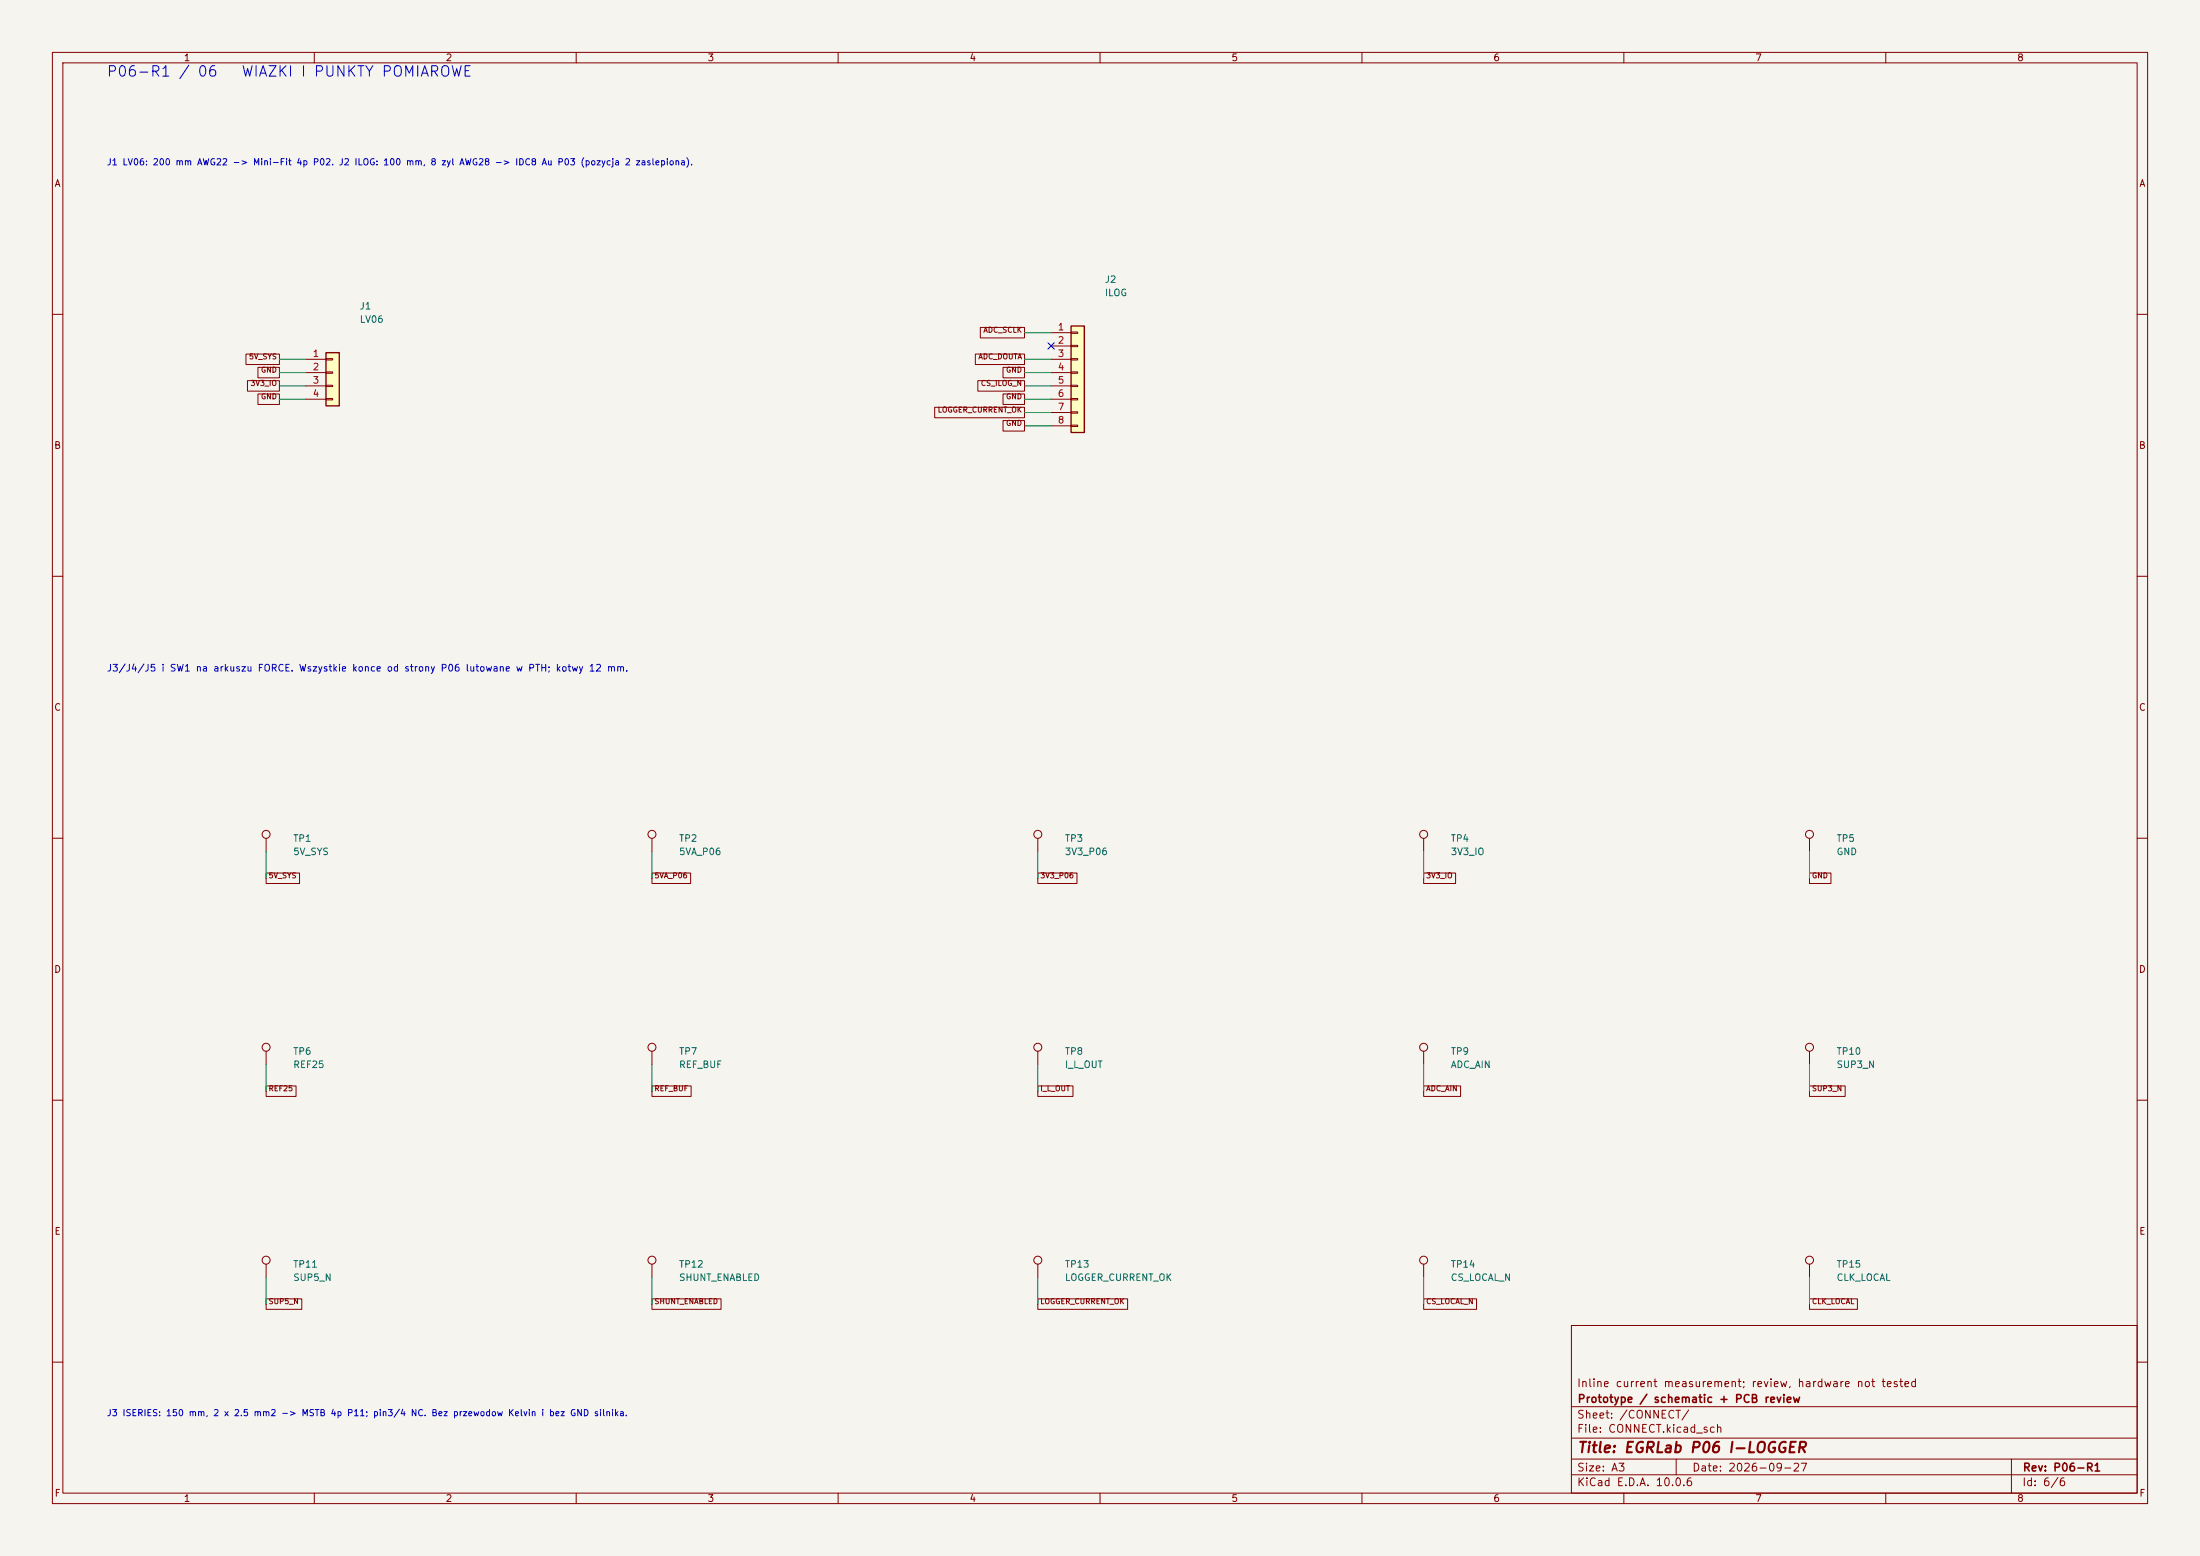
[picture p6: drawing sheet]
(kicad_sch (version 20250114) (generator "eeschema") (paper "A3") (title_block (title "EGRLab P06 I-LOGGER") (date "2026-09-27") (rev "P06-R1") (company "Prototype / schematic + PCB review") (comment 1 "Inline current measurement; review, hardware not tested"))(lib_symbols (symbol "P06:Conn_01x04" (pin_names (offset 1.016) (hide yes)) (exclude_from_sim no) (in_bom yes) (on_board yes) (in_pos_files yes) (duplicate_pin_numbers_are_jumpers no) (symbol "Conn_01x04_1_1" (rectangle (start -1.27 3.81) (end 1.27 -6.35) (stroke (width 0.254) (type default)) (fill (type background))) (rectangle (start -1.27 2.667) (end 0 2.413) (stroke (width 0.1524) (type default)) (fill (type none))) (rectangle (start -1.27 0.127) (end 0 -0.127) (stroke (width 0.1524) (type default)) (fill (type none))) (rectangle (start -1.27 -2.413) (end 0 -2.667) (stroke (width 0.1524) (type default)) (fill (type none))) (rectangle (start -1.27 -4.953) (end 0 -5.207) (stroke (width 0.1524) (type default)) (fill (type none))) (pin passive line (at -5.08 2.54 0) (length 3.81) (name "Pin_1" (effects (font (size 1.27 1.27)))) (number "1" (effects (font (size 1.27 1.27))))) (pin passive line (at -5.08 0 0) (length 3.81) (name "Pin_2" (effects (font (size 1.27 1.27)))) (number "2" (effects (font (size 1.27 1.27))))) (pin passive line (at -5.08 -2.54 0) (length 3.81) (name "Pin_3" (effects (font (size 1.27 1.27)))) (number "3" (effects (font (size 1.27 1.27))))) (pin passive line (at -5.08 -5.08 0) (length 3.81) (name "Pin_4" (effects (font (size 1.27 1.27)))) (number "4" (effects (font (size 1.27 1.27)))))) (embedded_fonts no))(symbol "P06:Conn_01x08" (pin_names (offset 1.016) (hide yes)) (exclude_from_sim no) (in_bom yes) (on_board yes) (in_pos_files yes) (duplicate_pin_numbers_are_jumpers no) (symbol "Conn_01x08_1_1" (rectangle (start -1.27 8.89) (end 1.27 -11.43) (stroke (width 0.254) (type default)) (fill (type background))) (rectangle (start -1.27 7.747) (end 0 7.493) (stroke (width 0.1524) (type default)) (fill (type none))) (rectangle (start -1.27 5.207) (end 0 4.953) (stroke (width 0.1524) (type default)) (fill (type none))) (rectangle (start -1.27 2.667) (end 0 2.413) (stroke (width 0.1524) (type default)) (fill (type none))) (rectangle (start -1.27 0.127) (end 0 -0.127) (stroke (width 0.1524) (type default)) (fill (type none))) (rectangle (start -1.27 -2.413) (end 0 -2.667) (stroke (width 0.1524) (type default)) (fill (type none))) (rectangle (start -1.27 -4.953) (end 0 -5.207) (stroke (width 0.1524) (type default)) (fill (type none))) (rectangle (start -1.27 -7.493) (end 0 -7.747) (stroke (width 0.1524) (type default)) (fill (type none))) (rectangle (start -1.27 -10.033) (end 0 -10.287) (stroke (width 0.1524) (type default)) (fill (type none))) (pin passive line (at -5.08 7.62 0) (length 3.81) (name "Pin_1" (effects (font (size 1.27 1.27)))) (number "1" (effects (font (size 1.27 1.27))))) (pin passive line (at -5.08 5.08 0) (length 3.81) (name "Pin_2" (effects (font (size 1.27 1.27)))) (number "2" (effects (font (size 1.27 1.27))))) (pin passive line (at -5.08 2.54 0) (length 3.81) (name "Pin_3" (effects (font (size 1.27 1.27)))) (number "3" (effects (font (size 1.27 1.27))))) (pin passive line (at -5.08 0 0) (length 3.81) (name "Pin_4" (effects (font (size 1.27 1.27)))) (number "4" (effects (font (size 1.27 1.27))))) (pin passive line (at -5.08 -2.54 0) (length 3.81) (name "Pin_5" (effects (font (size 1.27 1.27)))) (number "5" (effects (font (size 1.27 1.27))))) (pin passive line (at -5.08 -5.08 0) (length 3.81) (name "Pin_6" (effects (font (size 1.27 1.27)))) (number "6" (effects (font (size 1.27 1.27))))) (pin passive line (at -5.08 -7.62 0) (length 3.81) (name "Pin_7" (effects (font (size 1.27 1.27)))) (number "7" (effects (font (size 1.27 1.27))))) (pin passive line (at -5.08 -10.16 0) (length 3.81) (name "Pin_8" (effects (font (size 1.27 1.27)))) (number "8" (effects (font (size 1.27 1.27)))))) (embedded_fonts no))(symbol "P06:TestPoint" (pin_numbers (hide yes)) (pin_names (offset 0.762) (hide yes)) (exclude_from_sim no) (in_bom yes) (on_board yes) (in_pos_files yes) (duplicate_pin_numbers_are_jumpers no) (symbol "TestPoint_0_1" (circle (center 0 3.302) (radius 0.762) (stroke (width 0) (type default)) (fill (type none)))) (symbol "TestPoint_1_1" (pin passive line (at 0 0 90) (length 2.54) (name "1" (effects (font (size 1.27 1.27)))) (number "1" (effects (font (size 1.27 1.27)))))) (embedded_fonts no)))(symbol (lib_id "P06:Conn_01x04") (at 63.5 71.12 0) (unit 1) (in_bom yes) (on_board yes) (dnp no) (property "Reference" "J1" (at 68.58 58.42 0) (effects (font (size 1.27 1.27)) (justify left))) (property "Value" "LV06" (at 68.58 60.96 0) (effects (font (size 1.27 1.27)) (justify left)))(property "Footprint" "P06:PTH_LV06" (at 63.5 71.12 0) (effects (font (size 1 1)) hide))(property "MPN" "Soldered harness" (at 63.5 71.12 0) (effects (font (size 1 1)) hide))(property "BaselineRef" "J_LV06B" (at 63.5 71.12 0) (effects (font (size 1 1)) hide))(property "Datasheet" "" (at 63.5 71.12 0) (effects (font (size 1 1)) hide))(pin "1")(pin "2")(pin "3")(pin "4"))(symbol (lib_id "P06:Conn_01x08") (at 205.74 71.12 0) (unit 1) (in_bom yes) (on_board yes) (dnp no) (property "Reference" "J2" (at 210.82 53.34 0) (effects (font (size 1.27 1.27)) (justify left))) (property "Value" "ILOG" (at 210.82 55.88 0) (effects (font (size 1.27 1.27)) (justify left)))(property "Footprint" "P06:PTH_ILOG" (at 205.74 71.12 0) (effects (font (size 1 1)) hide))(property "MPN" "Soldered harness" (at 205.74 71.12 0) (effects (font (size 1 1)) hide))(property "BaselineRef" "J_ILOGB" (at 205.74 71.12 0) (effects (font (size 1 1)) hide))(property "Datasheet" "" (at 205.74 71.12 0) (effects (font (size 1 1)) hide))(pin "1")(pin "2")(pin "3")(pin "4")(pin "5")(pin "6")(pin "7")(pin "8"))(text "J3/J4/J5 i SW1 na arkuszu FORCE. Wszystkie konce od strony P06 lutowane w PTH; kotwy 12 mm." (at 20.32 127.0 0) (effects (font (size 1.3 1.3)) (justify left top)))(symbol (lib_id "P06:TestPoint") (at 50.8 162.56 0) (unit 1) (in_bom yes) (on_board yes) (dnp no) (property "Reference" "TP1" (at 55.88 160.02 0) (effects (font (size 1.27 1.27)) (justify left))) (property "Value" "5V_SYS" (at 55.88 162.56 0) (effects (font (size 1.27 1.27)) (justify left)))(property "Footprint" "P06:TestPad_1" (at 50.8 162.56 0) (effects (font (size 1 1)) hide))(property "MPN" "PCB test pad" (at 50.8 162.56 0) (effects (font (size 1 1)) hide))(property "BaselineRef" "ADD_TESTPAD" (at 50.8 162.56 0) (effects (font (size 1 1)) hide))(property "Datasheet" "" (at 50.8 162.56 0) (effects (font (size 1 1)) hide))(pin "1"))(symbol (lib_id "P06:TestPoint") (at 124.46 162.56 0) (unit 1) (in_bom yes) (on_board yes) (dnp no) (property "Reference" "TP2" (at 129.54 160.02 0) (effects (font (size 1.27 1.27)) (justify left))) (property "Value" "5VA_P06" (at 129.54 162.56 0) (effects (font (size 1.27 1.27)) (justify left)))(property "Footprint" "P06:TestPad_1" (at 124.46 162.56 0) (effects (font (size 1 1)) hide))(property "MPN" "PCB test pad" (at 124.46 162.56 0) (effects (font (size 1 1)) hide))(property "BaselineRef" "ADD_TESTPAD" (at 124.46 162.56 0) (effects (font (size 1 1)) hide))(property "Datasheet" "" (at 124.46 162.56 0) (effects (font (size 1 1)) hide))(pin "1"))(symbol (lib_id "P06:TestPoint") (at 198.12 162.56 0) (unit 1) (in_bom yes) (on_board yes) (dnp no) (property "Reference" "TP3" (at 203.2 160.02 0) (effects (font (size 1.27 1.27)) (justify left))) (property "Value" "3V3_P06" (at 203.2 162.56 0) (effects (font (size 1.27 1.27)) (justify left)))(property "Footprint" "P06:TestPad_1" (at 198.12 162.56 0) (effects (font (size 1 1)) hide))(property "MPN" "PCB test pad" (at 198.12 162.56 0) (effects (font (size 1 1)) hide))(property "BaselineRef" "ADD_TESTPAD" (at 198.12 162.56 0) (effects (font (size 1 1)) hide))(property "Datasheet" "" (at 198.12 162.56 0) (effects (font (size 1 1)) hide))(pin "1"))(symbol (lib_id "P06:TestPoint") (at 271.78 162.56 0) (unit 1) (in_bom yes) (on_board yes) (dnp no) (property "Reference" "TP4" (at 276.86 160.02 0) (effects (font (size 1.27 1.27)) (justify left))) (property "Value" "3V3_IO" (at 276.86 162.56 0) (effects (font (size 1.27 1.27)) (justify left)))(property "Footprint" "P06:TestPad_1" (at 271.78 162.56 0) (effects (font (size 1 1)) hide))(property "MPN" "PCB test pad" (at 271.78 162.56 0) (effects (font (size 1 1)) hide))(property "BaselineRef" "ADD_TESTPAD" (at 271.78 162.56 0) (effects (font (size 1 1)) hide))(property "Datasheet" "" (at 271.78 162.56 0) (effects (font (size 1 1)) hide))(pin "1"))(symbol (lib_id "P06:TestPoint") (at 345.44 162.56 0) (unit 1) (in_bom yes) (on_board yes) (dnp no) (property "Reference" "TP5" (at 350.52 160.02 0) (effects (font (size 1.27 1.27)) (justify left))) (property "Value" "GND" (at 350.52 162.56 0) (effects (font (size 1.27 1.27)) (justify left)))(property "Footprint" "P06:TestPad_1" (at 345.44 162.56 0) (effects (font (size 1 1)) hide))(property "MPN" "PCB test pad" (at 345.44 162.56 0) (effects (font (size 1 1)) hide))(property "BaselineRef" "ADD_TESTPAD" (at 345.44 162.56 0) (effects (font (size 1 1)) hide))(property "Datasheet" "" (at 345.44 162.56 0) (effects (font (size 1 1)) hide))(pin "1"))(symbol (lib_id "P06:TestPoint") (at 50.8 203.2 0) (unit 1) (in_bom yes) (on_board yes) (dnp no) (property "Reference" "TP6" (at 55.88 200.66 0) (effects (font (size 1.27 1.27)) (justify left))) (property "Value" "REF25" (at 55.88 203.2 0) (effects (font (size 1.27 1.27)) (justify left)))(property "Footprint" "P06:TestPad_1" (at 50.8 203.2 0) (effects (font (size 1 1)) hide))(property "MPN" "PCB test pad" (at 50.8 203.2 0) (effects (font (size 1 1)) hide))(property "BaselineRef" "ADD_TESTPAD" (at 50.8 203.2 0) (effects (font (size 1 1)) hide))(property "Datasheet" "" (at 50.8 203.2 0) (effects (font (size 1 1)) hide))(pin "1"))(symbol (lib_id "P06:TestPoint") (at 124.46 203.2 0) (unit 1) (in_bom yes) (on_board yes) (dnp no) (property "Reference" "TP7" (at 129.54 200.66 0) (effects (font (size 1.27 1.27)) (justify left))) (property "Value" "REF_BUF" (at 129.54 203.2 0) (effects (font (size 1.27 1.27)) (justify left)))(property "Footprint" "P06:TestPad_1" (at 124.46 203.2 0) (effects (font (size 1 1)) hide))(property "MPN" "PCB test pad" (at 124.46 203.2 0) (effects (font (size 1 1)) hide))(property "BaselineRef" "ADD_TESTPAD" (at 124.46 203.2 0) (effects (font (size 1 1)) hide))(property "Datasheet" "" (at 124.46 203.2 0) (effects (font (size 1 1)) hide))(pin "1"))(symbol (lib_id "P06:TestPoint") (at 198.12 203.2 0) (unit 1) (in_bom yes) (on_board yes) (dnp no) (property "Reference" "TP8" (at 203.2 200.66 0) (effects (font (size 1.27 1.27)) (justify left))) (property "Value" "I_L_OUT" (at 203.2 203.2 0) (effects (font (size 1.27 1.27)) (justify left)))(property "Footprint" "P06:TestPad_1" (at 198.12 203.2 0) (effects (font (size 1 1)) hide))(property "MPN" "PCB test pad" (at 198.12 203.2 0) (effects (font (size 1 1)) hide))(property "BaselineRef" "ADD_TESTPAD" (at 198.12 203.2 0) (effects (font (size 1 1)) hide))(property "Datasheet" "" (at 198.12 203.2 0) (effects (font (size 1 1)) hide))(pin "1"))(symbol (lib_id "P06:TestPoint") (at 271.78 203.2 0) (unit 1) (in_bom yes) (on_board yes) (dnp no) (property "Reference" "TP9" (at 276.86 200.66 0) (effects (font (size 1.27 1.27)) (justify left))) (property "Value" "ADC_AIN" (at 276.86 203.2 0) (effects (font (size 1.27 1.27)) (justify left)))(property "Footprint" "P06:TestPad_1" (at 271.78 203.2 0) (effects (font (size 1 1)) hide))(property "MPN" "PCB test pad" (at 271.78 203.2 0) (effects (font (size 1 1)) hide))(property "BaselineRef" "ADD_TESTPAD" (at 271.78 203.2 0) (effects (font (size 1 1)) hide))(property "Datasheet" "" (at 271.78 203.2 0) (effects (font (size 1 1)) hide))(pin "1"))(symbol (lib_id "P06:TestPoint") (at 345.44 203.2 0) (unit 1) (in_bom yes) (on_board yes) (dnp no) (property "Reference" "TP10" (at 350.52 200.66 0) (effects (font (size 1.27 1.27)) (justify left))) (property "Value" "SUP3_N" (at 350.52 203.2 0) (effects (font (size 1.27 1.27)) (justify left)))(property "Footprint" "P06:TestPad_1" (at 345.44 203.2 0) (effects (font (size 1 1)) hide))(property "MPN" "PCB test pad" (at 345.44 203.2 0) (effects (font (size 1 1)) hide))(property "BaselineRef" "ADD_TESTPAD" (at 345.44 203.2 0) (effects (font (size 1 1)) hide))(property "Datasheet" "" (at 345.44 203.2 0) (effects (font (size 1 1)) hide))(pin "1"))(symbol (lib_id "P06:TestPoint") (at 50.8 243.84 0) (unit 1) (in_bom yes) (on_board yes) (dnp no) (property "Reference" "TP11" (at 55.88 241.3 0) (effects (font (size 1.27 1.27)) (justify left))) (property "Value" "SUP5_N" (at 55.88 243.84 0) (effects (font (size 1.27 1.27)) (justify left)))(property "Footprint" "P06:TestPad_1" (at 50.8 243.84 0) (effects (font (size 1 1)) hide))(property "MPN" "PCB test pad" (at 50.8 243.84 0) (effects (font (size 1 1)) hide))(property "BaselineRef" "ADD_TESTPAD" (at 50.8 243.84 0) (effects (font (size 1 1)) hide))(property "Datasheet" "" (at 50.8 243.84 0) (effects (font (size 1 1)) hide))(pin "1"))(symbol (lib_id "P06:TestPoint") (at 124.46 243.84 0) (unit 1) (in_bom yes) (on_board yes) (dnp no) (property "Reference" "TP12" (at 129.54 241.3 0) (effects (font (size 1.27 1.27)) (justify left))) (property "Value" "SHUNT_ENABLED" (at 129.54 243.84 0) (effects (font (size 1.27 1.27)) (justify left)))(property "Footprint" "P06:TestPad_1" (at 124.46 243.84 0) (effects (font (size 1 1)) hide))(property "MPN" "PCB test pad" (at 124.46 243.84 0) (effects (font (size 1 1)) hide))(property "BaselineRef" "ADD_TESTPAD" (at 124.46 243.84 0) (effects (font (size 1 1)) hide))(property "Datasheet" "" (at 124.46 243.84 0) (effects (font (size 1 1)) hide))(pin "1"))(symbol (lib_id "P06:TestPoint") (at 198.12 243.84 0) (unit 1) (in_bom yes) (on_board yes) (dnp no) (property "Reference" "TP13" (at 203.2 241.3 0) (effects (font (size 1.27 1.27)) (justify left))) (property "Value" "LOGGER_CURRENT_OK" (at 203.2 243.84 0) (effects (font (size 1.27 1.27)) (justify left)))(property "Footprint" "P06:TestPad_1" (at 198.12 243.84 0) (effects (font (size 1 1)) hide))(property "MPN" "PCB test pad" (at 198.12 243.84 0) (effects (font (size 1 1)) hide))(property "BaselineRef" "ADD_TESTPAD" (at 198.12 243.84 0) (effects (font (size 1 1)) hide))(property "Datasheet" "" (at 198.12 243.84 0) (effects (font (size 1 1)) hide))(pin "1"))(symbol (lib_id "P06:TestPoint") (at 271.78 243.84 0) (unit 1) (in_bom yes) (on_board yes) (dnp no) (property "Reference" "TP14" (at 276.86 241.3 0) (effects (font (size 1.27 1.27)) (justify left))) (property "Value" "CS_LOCAL_N" (at 276.86 243.84 0) (effects (font (size 1.27 1.27)) (justify left)))(property "Footprint" "P06:TestPad_1" (at 271.78 243.84 0) (effects (font (size 1 1)) hide))(property "MPN" "PCB test pad" (at 271.78 243.84 0) (effects (font (size 1 1)) hide))(property "BaselineRef" "ADD_TESTPAD" (at 271.78 243.84 0) (effects (font (size 1 1)) hide))(property "Datasheet" "" (at 271.78 243.84 0) (effects (font (size 1 1)) hide))(pin "1"))(symbol (lib_id "P06:TestPoint") (at 345.44 243.84 0) (unit 1) (in_bom yes) (on_board yes) (dnp no) (property "Reference" "TP15" (at 350.52 241.3 0) (effects (font (size 1.27 1.27)) (justify left))) (property "Value" "CLK_LOCAL" (at 350.52 243.84 0) (effects (font (size 1.27 1.27)) (justify left)))(property "Footprint" "P06:TestPad_1" (at 345.44 243.84 0) (effects (font (size 1 1)) hide))(property "MPN" "PCB test pad" (at 345.44 243.84 0) (effects (font (size 1 1)) hide))(property "BaselineRef" "ADD_TESTPAD" (at 345.44 243.84 0) (effects (font (size 1 1)) hide))(property "Datasheet" "" (at 345.44 243.84 0) (effects (font (size 1 1)) hide))(pin "1"))(text "J1 LV06: 200 mm AWG22 -> Mini-Fit 4p P02. J2 ILOG: 100 mm, 8 zyl AWG28 -> IDC8 Au P03 (pozycja 2 zaslepiona)." (at 20.32 30.48 0) (effects (font (size 1.2 1.2)) (justify left top)))(text "J3 ISERIES: 150 mm, 2 x 2.5 mm2 -> MSTB 4p P11; pin3/4 NC. Bez przewodow Kelvin i bez GND silnika." (at 20.32 269.24 0) (effects (font (size 1.2 1.2)) (justify left top)))(text "P06-R1 / 06   WIAZKI I PUNKTY POMIAROWE" (at 20.32 12.7 0) (effects (font (size 2 2)) (justify left top)))(wire (pts (xy 58.42 68.58) (xy 53.34 68.58)) (stroke (width 0) (type default)))(global_label "5V_SYS" (shape passive) (at 53.34 68.58 0) (effects (font (size 1 1)) (justify right bottom)))(wire (pts (xy 58.42 71.12) (xy 53.34 71.12)) (stroke (width 0) (type default)))(global_label "GND" (shape passive) (at 53.34 71.12 0) (effects (font (size 1 1)) (justify right bottom)))(wire (pts (xy 58.42 73.66) (xy 53.34 73.66)) (stroke (width 0) (type default)))(global_label "3V3_IO" (shape passive) (at 53.34 73.66 0) (effects (font (size 1 1)) (justify right bottom)))(wire (pts (xy 58.42 76.2) (xy 53.34 76.2)) (stroke (width 0) (type default)))(global_label "GND" (shape passive) (at 53.34 76.2 0) (effects (font (size 1 1)) (justify right bottom)))(wire (pts (xy 200.66 63.5) (xy 195.58 63.5)) (stroke (width 0) (type default)))(global_label "ADC_SCLK" (shape passive) (at 195.58 63.5 0) (effects (font (size 1 1)) (justify right bottom)))(no_connect (at 200.66 66.04))(wire (pts (xy 200.66 68.58) (xy 195.58 68.58)) (stroke (width 0) (type default)))(global_label "ADC_DOUTA" (shape passive) (at 195.58 68.58 0) (effects (font (size 1 1)) (justify right bottom)))(wire (pts (xy 200.66 71.12) (xy 195.58 71.12)) (stroke (width 0) (type default)))(global_label "GND" (shape passive) (at 195.58 71.12 0) (effects (font (size 1 1)) (justify right bottom)))(wire (pts (xy 200.66 73.66) (xy 195.58 73.66)) (stroke (width 0) (type default)))(global_label "CS_ILOG_N" (shape passive) (at 195.58 73.66 0) (effects (font (size 1 1)) (justify right bottom)))(wire (pts (xy 200.66 76.2) (xy 195.58 76.2)) (stroke (width 0) (type default)))(global_label "GND" (shape passive) (at 195.58 76.2 0) (effects (font (size 1 1)) (justify right bottom)))(wire (pts (xy 200.66 78.74) (xy 195.58 78.74)) (stroke (width 0) (type default)))(global_label "LOGGER_CURRENT_OK" (shape passive) (at 195.58 78.74 0) (effects (font (size 1 1)) (justify right bottom)))(wire (pts (xy 200.66 81.28) (xy 195.58 81.28)) (stroke (width 0) (type default)))(global_label "GND" (shape passive) (at 195.58 81.28 0) (effects (font (size 1 1)) (justify right bottom)))(wire (pts (xy 50.8 162.56) (xy 50.8 167.64)) (stroke (width 0) (type default)))(global_label "5V_SYS" (shape passive) (at 50.8 167.64 0) (effects (font (size 1 1)) (justify left bottom)))(wire (pts (xy 124.46 162.56) (xy 124.46 167.64)) (stroke (width 0) (type default)))(global_label "5VA_P06" (shape passive) (at 124.46 167.64 0) (effects (font (size 1 1)) (justify left bottom)))(wire (pts (xy 198.12 162.56) (xy 198.12 167.64)) (stroke (width 0) (type default)))(global_label "3V3_P06" (shape passive) (at 198.12 167.64 0) (effects (font (size 1 1)) (justify left bottom)))(wire (pts (xy 271.78 162.56) (xy 271.78 167.64)) (stroke (width 0) (type default)))(global_label "3V3_IO" (shape passive) (at 271.78 167.64 0) (effects (font (size 1 1)) (justify left bottom)))(wire (pts (xy 345.44 162.56) (xy 345.44 167.64)) (stroke (width 0) (type default)))(global_label "GND" (shape passive) (at 345.44 167.64 0) (effects (font (size 1 1)) (justify left bottom)))(wire (pts (xy 50.8 203.2) (xy 50.8 208.28)) (stroke (width 0) (type default)))(global_label "REF25" (shape passive) (at 50.8 208.28 0) (effects (font (size 1 1)) (justify left bottom)))(wire (pts (xy 124.46 203.2) (xy 124.46 208.28)) (stroke (width 0) (type default)))(global_label "REF_BUF" (shape passive) (at 124.46 208.28 0) (effects (font (size 1 1)) (justify left bottom)))(wire (pts (xy 198.12 203.2) (xy 198.12 208.28)) (stroke (width 0) (type default)))(global_label "I_L_OUT" (shape passive) (at 198.12 208.28 0) (effects (font (size 1 1)) (justify left bottom)))(wire (pts (xy 271.78 203.2) (xy 271.78 208.28)) (stroke (width 0) (type default)))(global_label "ADC_AIN" (shape passive) (at 271.78 208.28 0) (effects (font (size 1 1)) (justify left bottom)))(wire (pts (xy 345.44 203.2) (xy 345.44 208.28)) (stroke (width 0) (type default)))(global_label "SUP3_N" (shape passive) (at 345.44 208.28 0) (effects (font (size 1 1)) (justify left bottom)))(wire (pts (xy 50.8 243.84) (xy 50.8 248.92)) (stroke (width 0) (type default)))(global_label "SUP5_N" (shape passive) (at 50.8 248.92 0) (effects (font (size 1 1)) (justify left bottom)))(wire (pts (xy 124.46 243.84) (xy 124.46 248.92)) (stroke (width 0) (type default)))(global_label "SHUNT_ENABLED" (shape passive) (at 124.46 248.92 0) (effects (font (size 1 1)) (justify left bottom)))(wire (pts (xy 198.12 243.84) (xy 198.12 248.92)) (stroke (width 0) (type default)))(global_label "LOGGER_CURRENT_OK" (shape passive) (at 198.12 248.92 0) (effects (font (size 1 1)) (justify left bottom)))(wire (pts (xy 271.78 243.84) (xy 271.78 248.92)) (stroke (width 0) (type default)))(global_label "CS_LOCAL_N" (shape passive) (at 271.78 248.92 0) (effects (font (size 1 1)) (justify left bottom)))(wire (pts (xy 345.44 243.84) (xy 345.44 248.92)) (stroke (width 0) (type default)))(global_label "CLK_LOCAL" (shape passive) (at 345.44 248.92 0) (effects (font (size 1 1)) (justify left bottom))))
